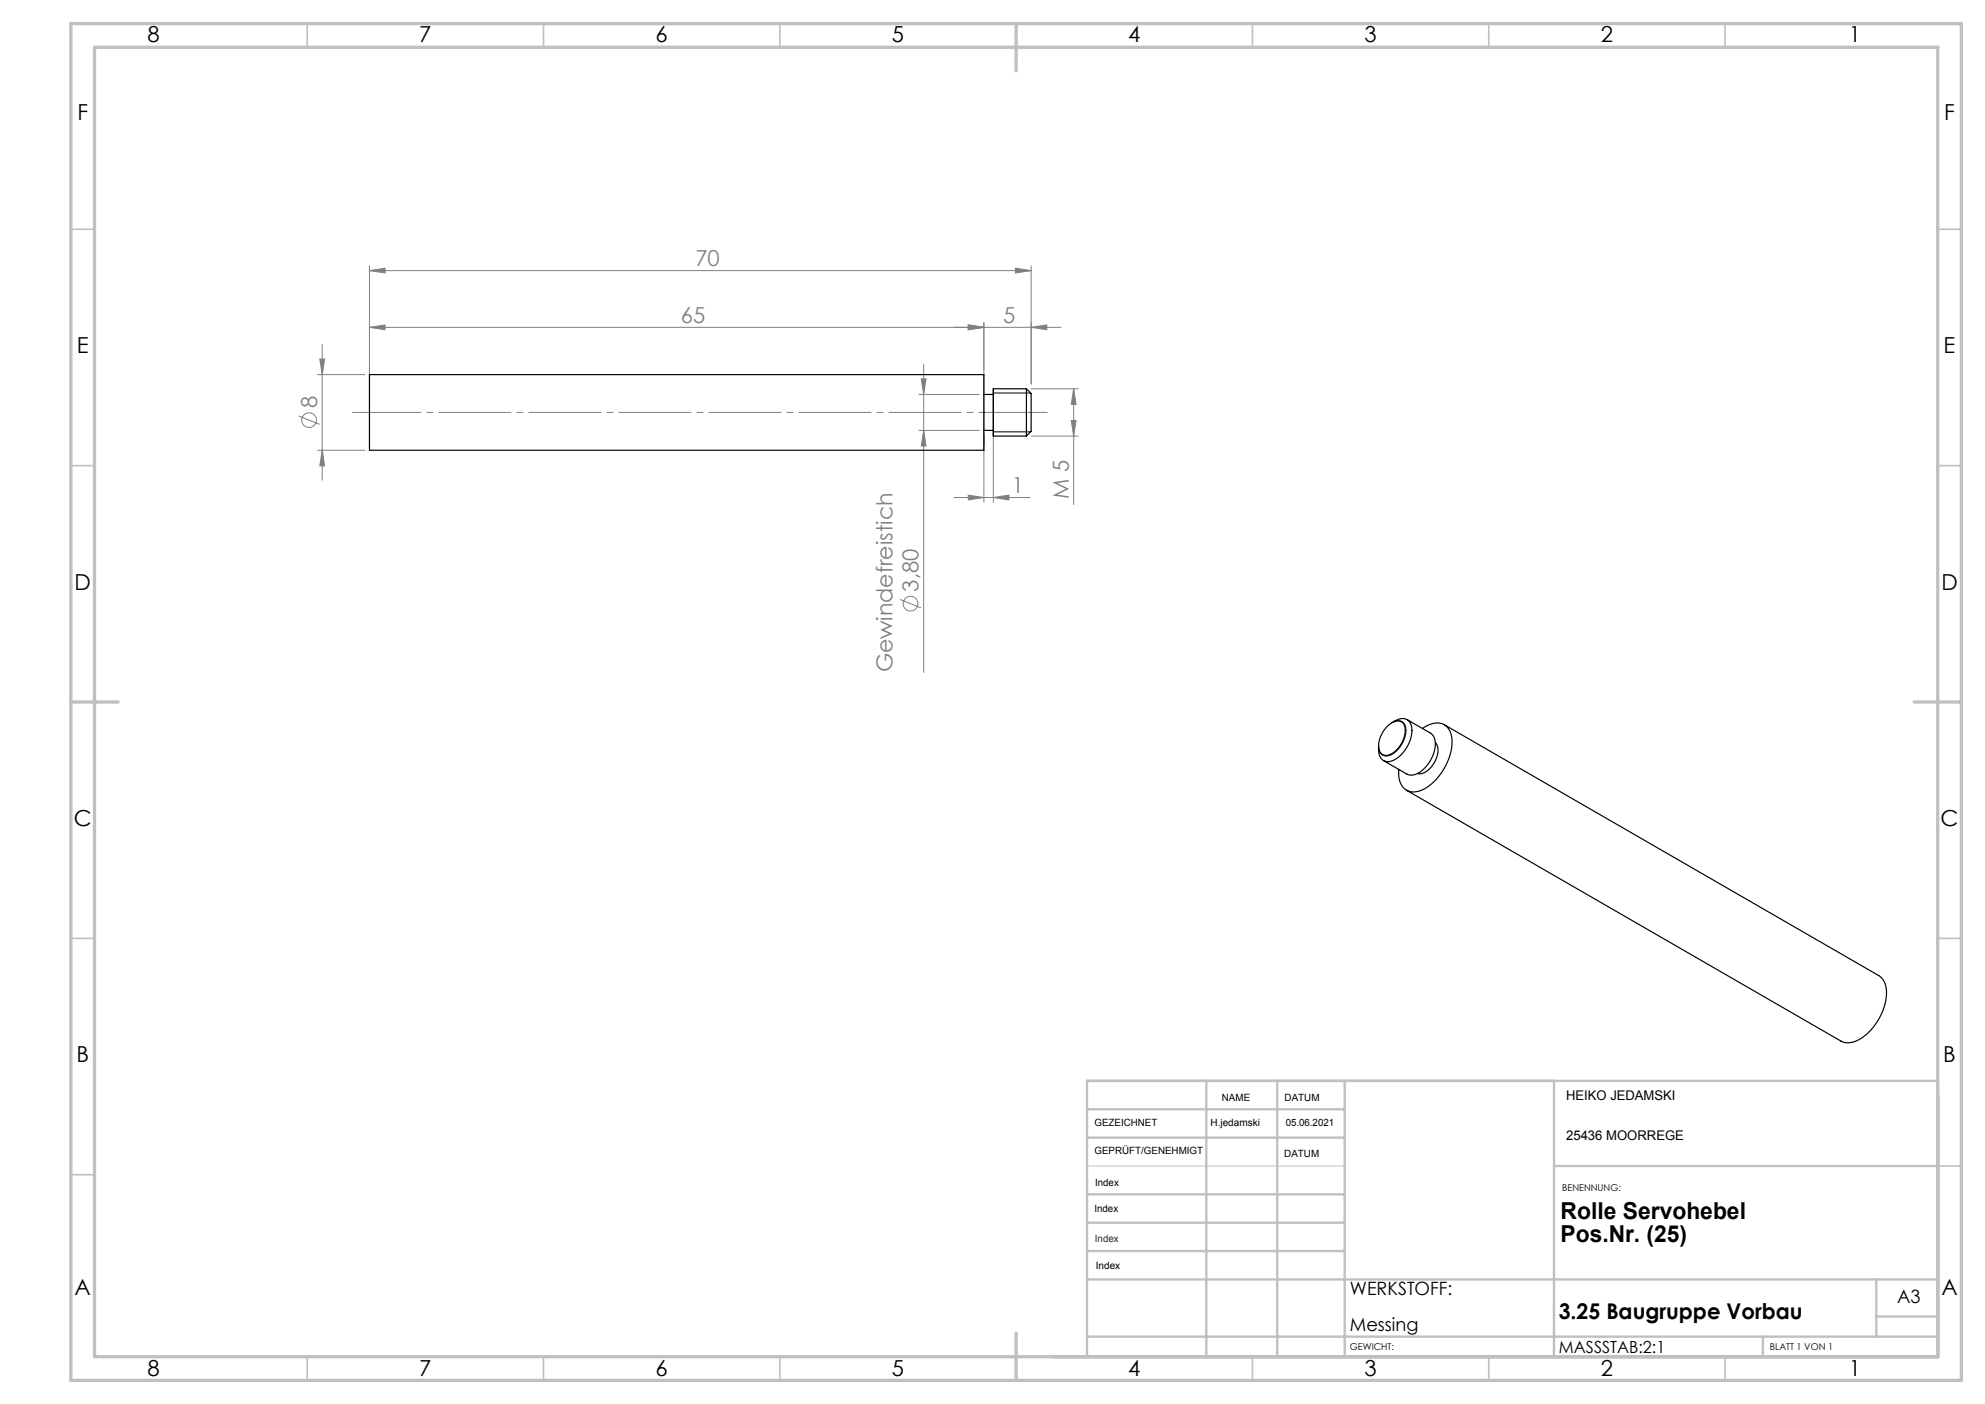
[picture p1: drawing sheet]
<svg xmlns="http://www.w3.org/2000/svg" width="420mm" height="297mm" viewBox="0 0 420 297" stroke-linecap="round" stroke-linejoin="round" font-family="sans-serif">
<g fill="none" stroke="#808080" stroke-width=".21">
<path d="M78.2 57.2l3.3-.5v1.1zM78.2 56.2v38M78.2 57.2h140M214.9 56.7l3.3 .5-3.3 .6zM218.2 56.2v25M67.2 79.2h10M67.7 75.9h1l-.5 3.3zM68.2 72.9v28.7M78.2 69.2l3.3-.5v1.1zM195.4 77.1v65.2M204.9 68.7l3.3 .5-3.3 .6zM208.2 68.2v38"/>
<path d="M218.2 69.2l3.3-.5v1.1zM224.5 69.2h-146.3M63.2 88l4.4 1.8M67.2 95.2h10M68.2 95.2l.5 3.3h-1zM194.4 83.4h12.8M194.4 91h12.8M194.9 80.1h1l-.5 3.3zM195.4 91l.5 3.3h-1zM210.2 92v14.2M218.2 82.2h10M218.2 92.2h10"/>
<path d="M226.7 88.9h1l-.5 3.3zM227.2 82.2l.5 3.3h-1zM227.2 82.2v24.6M201.8 105.2h16.2M204.9 104.7l3.3 .5-3.3 .6zM210.2 105.2l3.3-.5v1.1zM190.4 126.8l4.5 1.8"/>
<circle cx="65.4" cy="88.9" r="1.56"/>
<circle cx="192.7" cy="127.7" r="1.56"/>
</g>
<path d="M210.2 91.4h7.9M210.2 83.1h7.9M294.6 152.8a1.78 1.78 0 0 1 2-.2 1.78 1.78 0 0 1 .9 1.9 6 6 0 0 1-3.9 5.4 1.7 1.7 0 0 1-1.9-2" fill="none" stroke="#000" stroke-width=".21"/>
<path d="M210.2 82.2v10" fill="none" stroke="#000" stroke-width=".25"/>
<path d="M74.6 87.2h147" fill="none" stroke="#808080" stroke-width=".21" stroke-dasharray="15.2 1.3 1.3 1.3" stroke-dashoffset=".8"/>
<path d="M230 246.7h54.5" fill="none" stroke="#c0c0c0" stroke-width=".21"/>
<g fill="none" stroke="#c0c0c0" stroke-width=".35">
<path d="M65 5v5M115 5v5M165 5v5M265 5v5M315 5v5M365 5v5M15 48.5h5M410 48.5h5M15 98.5h5M410 98.5h5M15 198.5h5M410 198.5h5"/>
<path d="M15 248.5h5M410 246.7h5M65 287v5M115 287v5M165 287v5M265 287v5M315 287v5M365 287v5"/>
</g>
<g fill="none" stroke="#c0c0c0" stroke-width=".5">
<path d="M230 234.7h54.5M255.2 228.7v58.3M270.2 228.7v58.3M284.5 228.7v58.3M328.8 228.7v58.3M410 228.6l-180 .1v58.3M230 252.7h54.5M230 240.7h54.5M230 258.7h54.5M328.8 246.7h81.2M230 264.7h54.5M230 270.7h180"/>
<path d="M397 270.7v12.1M397 278.5h13M230 282.8h180M373 282.8v4.2"/>
</g>
<path d="M15 5h400v287h-400zM20 10h390v277h-390zM215 5v10M15 148.5h10M405 148.5h10M215 282v10" fill="none" stroke="#c0c0c0" stroke-width=".7"/>
<g fill="#808080">
<path d="M218.2 69.2l3.3-.5v1.1zM204.9 68.7l3.3 .5-3.3 .6z"/>
<path d="M78.2 69.2l3.3-.5v1.1zM204.9 68.7l3.3 .5-3.3 .6zM78.2 57.2l3.3-.5v1.1zM214.9 56.7l3.3 .5-3.3 .6zM204.9 104.7l3.3 .5-3.3 .6zM210.2 105.2l3.3-.5v1.1z"/>
<path d="M227.2 82.2l.5 3.3h-1zM226.7 88.9h1l-.5 3.3zM67.7 75.9h1l-.5 3.3zM68.2 95.2l.5 3.3h-1zM194.9 80.1h1l-.5 3.3zM195.4 91l.5 3.3h-1z"/>
</g>
<path d="M78.2 79.2h130v16h-130zM208.2 91h2M208.2 83.4h2M217.2 82.2v10M217.2 82.2h-7v10h7M217.2 82.2l1 1v8l-1 1M293.6 153.5a2.29 2.29 0 0 1 3.2-.6 4.3 4.3 0 0 1-.6 4.9 3.6 3.6 0 0 1-3.3 2 2.3 2.3 0 0 1-1.1-3.1l.7-1.7zM294.5 152.9a2.91 2.91 0 0 1 3.4-.5 3.7 3.7 0 0 1 .5 4 6.8 6.8 0 0 1-4.5 4.7 2.08 2.08 0 0 1-2.2-2.5v-.8M297.7 152.2l5 2.9a2.87 2.87 0 0 1 .9 3.2 7.2 7.2 0 0 1-4.5 5.6l-1.3-.1-5.1-2.9M301 154.1a4.3 4.3 0 0 1 4.8-.6 4.8 4.8 0 0 1 1.4 4.6 12.3 12.3 0 0 1-6.4 9.1 3.2 3.2 0 0 1-4.8-3v-1.4M303.7 157.1a3.8 3.8 0 0 1-.4 4.6 3.5 3.5 0 0 1-3.4 1.9M305.6 153.3l91.9 53.1a4.1 4.1 0 0 1 1.7 4 12.3 12.3 0 0 1-6.5 9.8 3.6 3.6 0 0 1-3.2 0l-91.9-53" fill="none" stroke="#000" stroke-width=".25"/>
<g font-size="4.9">
<text x="330.2" y="257.9">Rolle Servohebel</text>
<text x="330.2" y="262.8">Pos.Nr. (25)</text>
</g>
<g font-size="4.7">
<text x="31.2" y="9">8</text>
<text x="88.7" y="9">7</text>
<text x="138.7" y="9">6</text>
<text x="188.7" y="9">5</text>
<text x="238.7" y="9">4</text>
<text x="288.7" y="9">3</text>
<text x="338.7" y="9">2</text>
<text x="391.2" y="9">1</text>
<text x="16.4" y="25.5">F</text>
<text x="411.4" y="25.5">F</text>
<text x="16.3" y="74.7">E</text>
<text x="411.2" y="74.7">E</text>
<text x="15.8" y="124.8">D</text>
<text x="410.8" y="124.8">D</text>
<text x="15.6" y="174.8">C</text>
<text x="410.6" y="174.8">C</text>
<text x="16.2" y="224.7">B</text>
<text x="411.2" y="224.7">B</text>
<text x="15.8" y="274">A</text>
<text x="410.8" y="274">A</text>
<text x="31.2" y="291">8</text>
<text x="88.7" y="291">7</text>
<text x="138.7" y="291">6</text>
<text x="188.7" y="291">5</text>
<text x="238.7" y="291">4</text>
<text x="288.7" y="291">3</text>
<text x="338.7" y="291">2</text>
<text x="391.2" y="291">1</text>
</g>
<g font-size="4.7" fill="#808080">
<text x="147.1" y="56.2">70</text>
<text x="144.1" y="68.2">65</text>
<text x="212.3" y="68.2">5</text>
<text x="67.1" y="86.3" transform="rotate(-90 67.1 86.3)">8</text>
<text x="214.1" y="104.2">1</text>
<text x="226.2" y="105.5" transform="rotate(-90 226.2 105.5)">M 5</text>
<text x="194.4" y="125.1" transform="rotate(-90 194.4 125.1)">3,80</text>
<text x="188.8" y="142.3" transform="rotate(-90 188.8 142.3)">Gewindefreistich</text>
</g>
<text font-size="4.6" x="329.8" y="279">3.25 Baugruppe Vorbau</text>
<g font-size="3.9">
<text x="285.6" y="273.9">WERKSTOFF:</text>
<text x="401.4" y="275.6">A3</text>
<text x="285.6" y="281.6">Messing</text>
</g>
<text font-size="3.5" x="329.9" y="286.3">MASSSTAB:2:1</text>
<g font-size="2.8">
<text x="331.4" y="232.7">HEIKO JEDAMSKI</text>
<text x="331.4" y="241.1">25436 MOORREGE</text>
</g>
<g font-size="2.1">
<text x="258.5" y="232.8">NAME</text>
<text x="271.8" y="232.9">DATUM</text>
<text x="231.6" y="238.2">GEZEICHNET</text>
<text x="256.1" y="238.2">H.jedamski</text>
<text x="272" y="238.2">05.06.2021</text>
<text x="231.6" y="244.2">GEPRÜFT/GENEHMIGT</text>
<text x="271.7" y="244.6">DATUM</text>
<text x="231.7" y="250.8">Index</text>
<text x="231.6" y="256.4">Index</text>
<text x="231.9" y="268.5">Index</text>
</g>
<text font-size="2.1" fill="#400040" x="231.7" y="262.7">Index</text>
<g font-size="2">
<text x="330.5" y="251.9">BENENNUNG:</text>
<text x="285.6" y="285.5">GEWICHT:</text>
<text x="374.5" y="285.6">BLATT 1 VON 1</text>
</g>
</svg>
